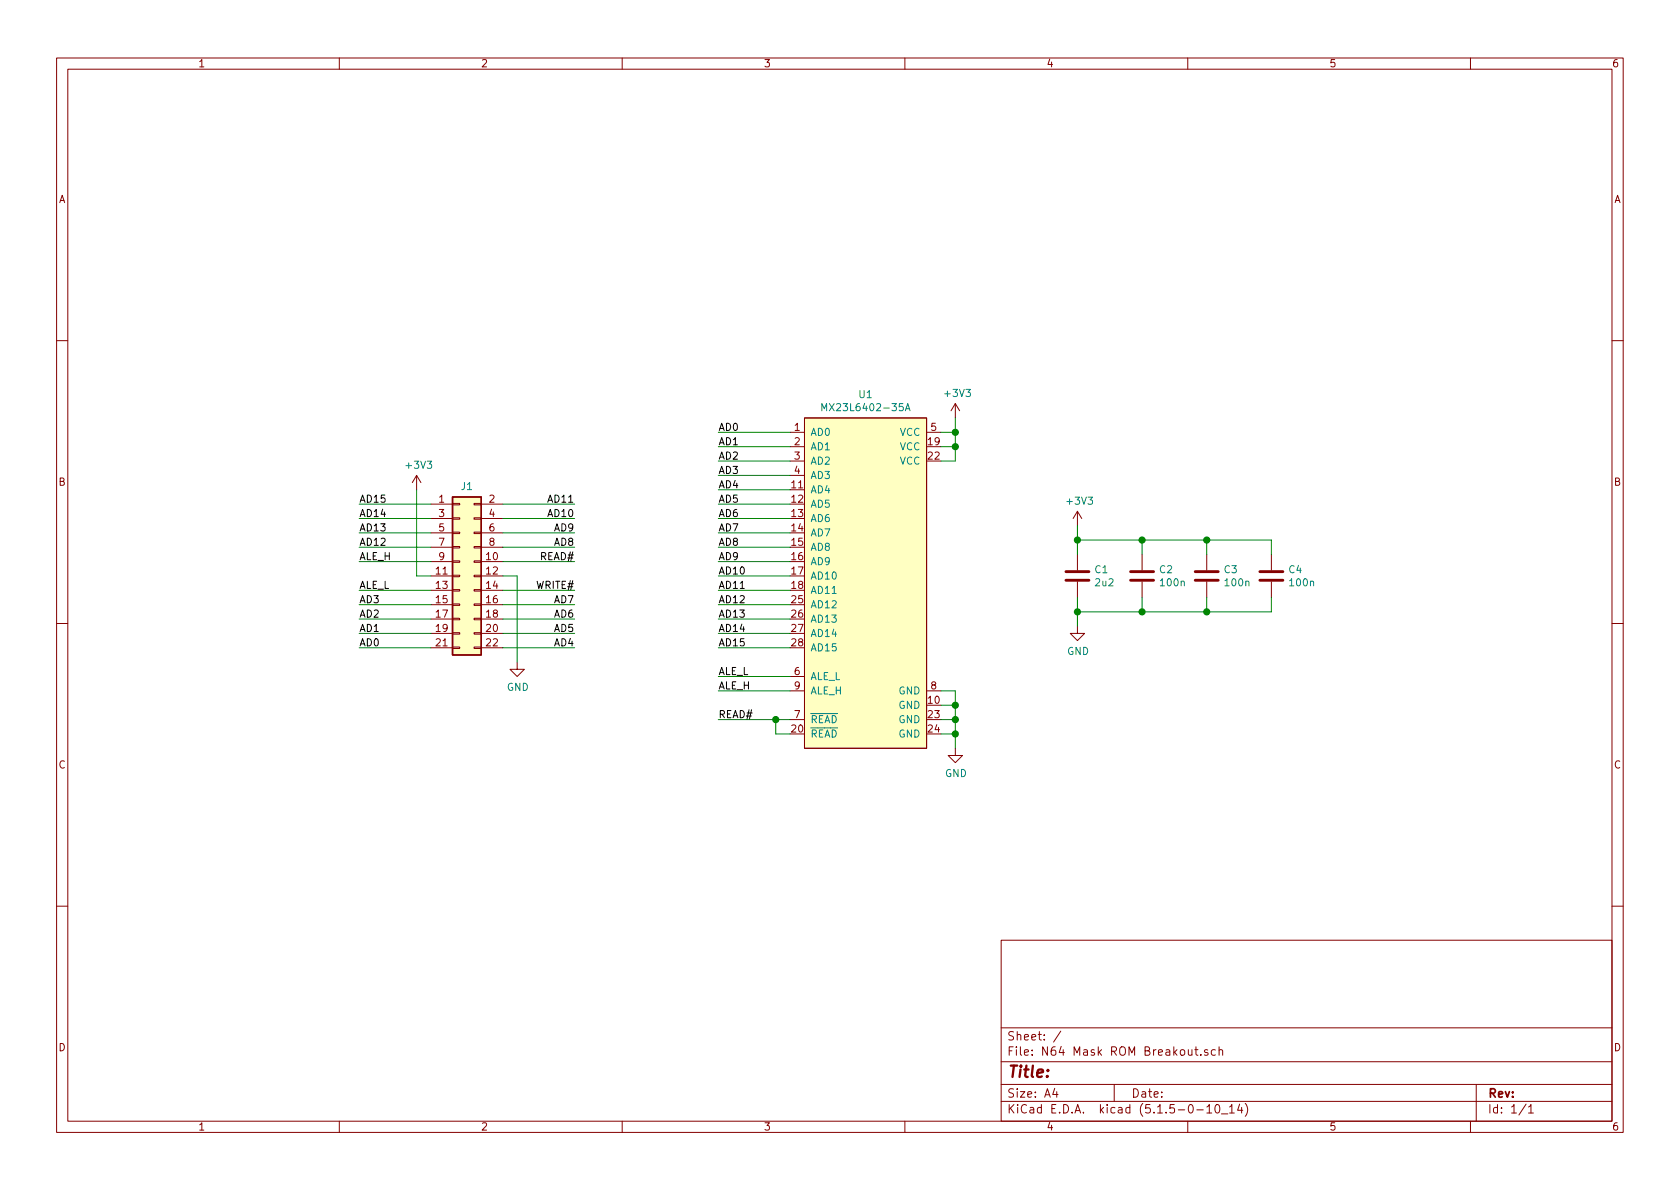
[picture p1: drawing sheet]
EESchema Schematic File Version 4
EELAYER 30 0
EELAYER END
$Descr A4 11693 8268
encoding utf-8
Sheet 1 1
Title ""
Date ""
Rev ""
Comp ""
Comment1 ""
Comment2 ""
Comment3 ""
Comment4 ""
$EndDescr
$Comp
L Connector_Generic:Conn_02x11_Odd_Even J1
U 1 1
P 3200 4000
F 0 "J1" H 3250 4625 50  0000 C CNN
F 1 "Conn_02x11_Odd_Even" H 3250 4626 50  0001 C CNN
F 2 "connector:PinHeader_2x11_P2.54mm_Horizontal" H 3200 4000 50  0001 C CNN
F 3 "~" H 3200 4000 50  0001 C CNN
	1    3200 4000
	1    0    0    -1  
$EndComp
Wire Wire Line
	3500 3500 4000 3500
Wire Wire Line
	3500 3600 4000 3600
Wire Wire Line
	3500 3700 4000 3700
Wire Wire Line
	3500 3800 4000 3800
Wire Wire Line
	3500 3900 4000 3900
Wire Wire Line
	3500 4000 3600 4000
Wire Wire Line
	3500 4100 4000 4100
Wire Wire Line
	2500 3500 3000 3500
Wire Wire Line
	2500 3600 3000 3600
Wire Wire Line
	2500 3700 3000 3700
Wire Wire Line
	2500 3800 3000 3800
Wire Wire Line
	4000 4200 3500 4200
Wire Wire Line
	4000 4300 3500 4300
Wire Wire Line
	4000 4400 3500 4400
Wire Wire Line
	4000 4500 3500 4500
Wire Wire Line
	3000 3900 2500 3900
Wire Wire Line
	3000 4000 2900 4000
Wire Wire Line
	2900 4000 2900 3400
Wire Wire Line
	3600 4000 3600 4600
$Comp
L power:GND #PWR0101
U 1 1
P 3600 4600
F 0 "#PWR0101" H 3600 4350 50  0001 C CNN
F 1 "GND" H 3605 4427 50  0000 C CNN
F 2 "" H 3600 4600 50  0001 C CNN
F 3 "" H 3600 4600 50  0001 C CNN
	1    3600 4600
	1    0    0    -1  
$EndComp
Wire Wire Line
	3000 4100 2500 4100
Wire Wire Line
	3000 4200 2500 4200
Wire Wire Line
	3000 4300 2500 4300
Wire Wire Line
	3000 4400 2500 4400
Wire Wire Line
	3000 4500 2500 4500
Text Label 4000 4200 2    50   ~ 0
AD7
Text Label 4000 4300 2    50   ~ 0
AD6
Text Label 4000 4400 2    50   ~ 0
AD5
Text Label 4000 4500 2    50   ~ 0
AD4
Text Label 2500 3900 0    50   ~ 0
ALE_H
Text Label 2500 4100 0    50   ~ 0
ALE_L
Text Label 2500 4200 0    50   ~ 0
AD3
Text Label 2500 4300 0    50   ~ 0
AD2
Text Label 2500 4400 0    50   ~ 0
AD1
Text Label 2500 4500 0    50   ~ 0
AD0
Text Label 4000 3800 2    50   ~ 0
AD8
Text Label 4000 3700 2    50   ~ 0
AD9
Text Label 4000 3600 2    50   ~ 0
AD10
Text Label 4000 3500 2    50   ~ 0
AD11
Text Label 4000 3900 2    50   ~ 0
READ#
Text Label 4000 4100 2    50   ~ 0
WRITE#
Text Label 2500 3800 0    50   ~ 0
AD12
Text Label 2500 3700 0    50   ~ 0
AD13
Text Label 2500 3600 0    50   ~ 0
AD14
Text Label 2500 3500 0    50   ~ 0
AD15
$Comp
L power:+3V3 #PWR0102
U 1 1
P 2900 3400
F 0 "#PWR0102" H 2900 3250 50  0001 C CNN
F 1 "+3V3" H 2915 3573 50  0000 C CNN
F 2 "" H 2900 3400 50  0001 C CNN
F 3 "" H 2900 3400 50  0001 C CNN
	1    2900 3400
	1    0    0    -1  
$EndComp
$Comp
L n64:MX23L6402-35A U1
U 1 1
P 5600 2900
F 0 "U1" H 6025 3065 50  0000 C CNN
F 1 "MX23L6402-35A" H 6025 2974 50  0000 C CNN
F 2 "Package_DIP:DIP-28_W15.24mm_Socket" H 5600 3050 50  0001 C CNN
F 3 "" H 5600 3050 50  0001 C CNN
	1    5600 2900
	1    0    0    -1  
$EndComp
Wire Wire Line
	6550 3000 6650 3000
Wire Wire Line
	6650 3000 6650 2900
Wire Wire Line
	6650 3000 6650 3100
Wire Wire Line
	6650 3200 6550 3200
Connection ~ 6650 3000
Wire Wire Line
	6550 3100 6650 3100
Connection ~ 6650 3100
Wire Wire Line
	6650 3100 6650 3200
Wire Wire Line
	6550 4800 6650 4800
Wire Wire Line
	6650 4800 6650 4900
Wire Wire Line
	6550 5100 6650 5100
Connection ~ 6650 5100
Wire Wire Line
	6650 5100 6650 5200
Wire Wire Line
	6550 5000 6650 5000
Connection ~ 6650 5000
Wire Wire Line
	6650 5000 6650 5100
Wire Wire Line
	6550 4900 6650 4900
Connection ~ 6650 4900
Wire Wire Line
	6650 4900 6650 5000
$Comp
L power:+3V3 #PWR0103
U 1 1
P 6650 2900
F 0 "#PWR0103" H 6650 2750 50  0001 C CNN
F 1 "+3V3" H 6665 3073 50  0000 C CNN
F 2 "" H 6650 2900 50  0001 C CNN
F 3 "" H 6650 2900 50  0001 C CNN
	1    6650 2900
	1    0    0    -1  
$EndComp
$Comp
L power:GND #PWR0104
U 1 1
P 6650 5200
F 0 "#PWR0104" H 6650 4950 50  0001 C CNN
F 1 "GND" H 6655 5027 50  0000 C CNN
F 2 "" H 6650 5200 50  0001 C CNN
F 3 "" H 6650 5200 50  0001 C CNN
	1    6650 5200
	1    0    0    -1  
$EndComp
Wire Wire Line
	5500 3000 5000 3000
Wire Wire Line
	5000 3100 5500 3100
Wire Wire Line
	5500 3200 5000 3200
Wire Wire Line
	5000 3300 5500 3300
Wire Wire Line
	5500 3400 5000 3400
Wire Wire Line
	5000 3500 5500 3500
Wire Wire Line
	5500 3600 5000 3600
Wire Wire Line
	5000 3700 5500 3700
Wire Wire Line
	5500 3800 5000 3800
Wire Wire Line
	5000 3900 5500 3900
Wire Wire Line
	5500 4000 5000 4000
Wire Wire Line
	5000 4100 5500 4100
Wire Wire Line
	5500 4200 5000 4200
Wire Wire Line
	5000 4300 5500 4300
Wire Wire Line
	5500 4400 5000 4400
Wire Wire Line
	5000 4500 5500 4500
Wire Wire Line
	5500 4700 5000 4700
Wire Wire Line
	5000 4800 5500 4800
Wire Wire Line
	5500 5000 5400 5000
Wire Wire Line
	5500 5100 5400 5100
Wire Wire Line
	5400 5100 5400 5000
Connection ~ 5400 5000
Wire Wire Line
	5400 5000 5000 5000
Text Label 5000 3000 0    50   ~ 0
AD0
Text Label 5000 3100 0    50   ~ 0
AD1
Text Label 5000 3200 0    50   ~ 0
AD2
Text Label 5000 3300 0    50   ~ 0
AD3
Text Label 5000 3400 0    50   ~ 0
AD4
Text Label 5000 3500 0    50   ~ 0
AD5
Text Label 5000 3600 0    50   ~ 0
AD6
Text Label 5000 3700 0    50   ~ 0
AD7
Text Label 5000 3800 0    50   ~ 0
AD8
Text Label 5000 3900 0    50   ~ 0
AD9
Text Label 5000 4000 0    50   ~ 0
AD10
Text Label 5000 4100 0    50   ~ 0
AD11
Text Label 5000 4200 0    50   ~ 0
AD12
Text Label 5000 4300 0    50   ~ 0
AD13
Text Label 5000 4400 0    50   ~ 0
AD14
Text Label 5000 4500 0    50   ~ 0
AD15
Text Label 5000 4700 0    50   ~ 0
ALE_L
Text Label 5000 4800 0    50   ~ 0
ALE_H
Text Label 5000 5000 0    50   ~ 0
READ#
$Comp
L Device:C C1
U 1 1
P 7500 4000
F 0 "C1" H 7615 4046 50  0000 L CNN
F 1 "2u2" H 7615 3955 50  0000 L CNN
F 2 "Capacitor_SMD:C_0805_2012Metric" H 7538 3850 50  0001 C CNN
F 3 "~" H 7500 4000 50  0001 C CNN
	1    7500 4000
	1    0    0    -1  
$EndComp
$Comp
L Device:C C2
U 1 1
P 7950 4000
F 0 "C2" H 8065 4046 50  0000 L CNN
F 1 "100n" H 8065 3955 50  0000 L CNN
F 2 "Capacitor_SMD:C_0805_2012Metric" H 7988 3850 50  0001 C CNN
F 3 "~" H 7950 4000 50  0001 C CNN
	1    7950 4000
	1    0    0    -1  
$EndComp
$Comp
L Device:C C3
U 1 1
P 8400 4000
F 0 "C3" H 8515 4046 50  0000 L CNN
F 1 "100n" H 8515 3955 50  0000 L CNN
F 2 "Capacitor_SMD:C_0805_2012Metric" H 8438 3850 50  0001 C CNN
F 3 "~" H 8400 4000 50  0001 C CNN
	1    8400 4000
	1    0    0    -1  
$EndComp
$Comp
L Device:C C4
U 1 1
P 8850 4000
F 0 "C4" H 8965 4046 50  0000 L CNN
F 1 "100n" H 8965 3955 50  0000 L CNN
F 2 "Capacitor_SMD:C_0805_2012Metric" H 8888 3850 50  0001 C CNN
F 3 "~" H 8850 4000 50  0001 C CNN
	1    8850 4000
	1    0    0    -1  
$EndComp
Wire Wire Line
	7500 3650 7500 3750
Wire Wire Line
	7500 3750 7950 3750
Wire Wire Line
	7950 3750 7950 3850
Connection ~ 7500 3750
Wire Wire Line
	7500 3750 7500 3850
Wire Wire Line
	7950 3750 8400 3750
Wire Wire Line
	8400 3750 8400 3850
Connection ~ 7950 3750
Wire Wire Line
	8400 3750 8850 3750
Wire Wire Line
	8850 3750 8850 3850
Connection ~ 8400 3750
Wire Wire Line
	7950 4150 7950 4250
Wire Wire Line
	7950 4250 7500 4250
Wire Wire Line
	7500 4250 7500 4150
Wire Wire Line
	7950 4250 8400 4250
Wire Wire Line
	8400 4250 8400 4150
Connection ~ 7950 4250
Wire Wire Line
	8400 4250 8850 4250
Wire Wire Line
	8850 4250 8850 4150
Connection ~ 8400 4250
Wire Wire Line
	7500 4250 7500 4350
Connection ~ 7500 4250
$Comp
L power:+3V3 #PWR0105
U 1 1
P 7500 3650
F 0 "#PWR0105" H 7500 3500 50  0001 C CNN
F 1 "+3V3" H 7515 3823 50  0000 C CNN
F 2 "" H 7500 3650 50  0001 C CNN
F 3 "" H 7500 3650 50  0001 C CNN
	1    7500 3650
	1    0    0    -1  
$EndComp
$Comp
L power:GND #PWR0106
U 1 1
P 7500 4350
F 0 "#PWR0106" H 7500 4100 50  0001 C CNN
F 1 "GND" H 7505 4177 50  0000 C CNN
F 2 "" H 7500 4350 50  0001 C CNN
F 3 "" H 7500 4350 50  0001 C CNN
	1    7500 4350
	1    0    0    -1  
$EndComp
$EndSCHEMATC
